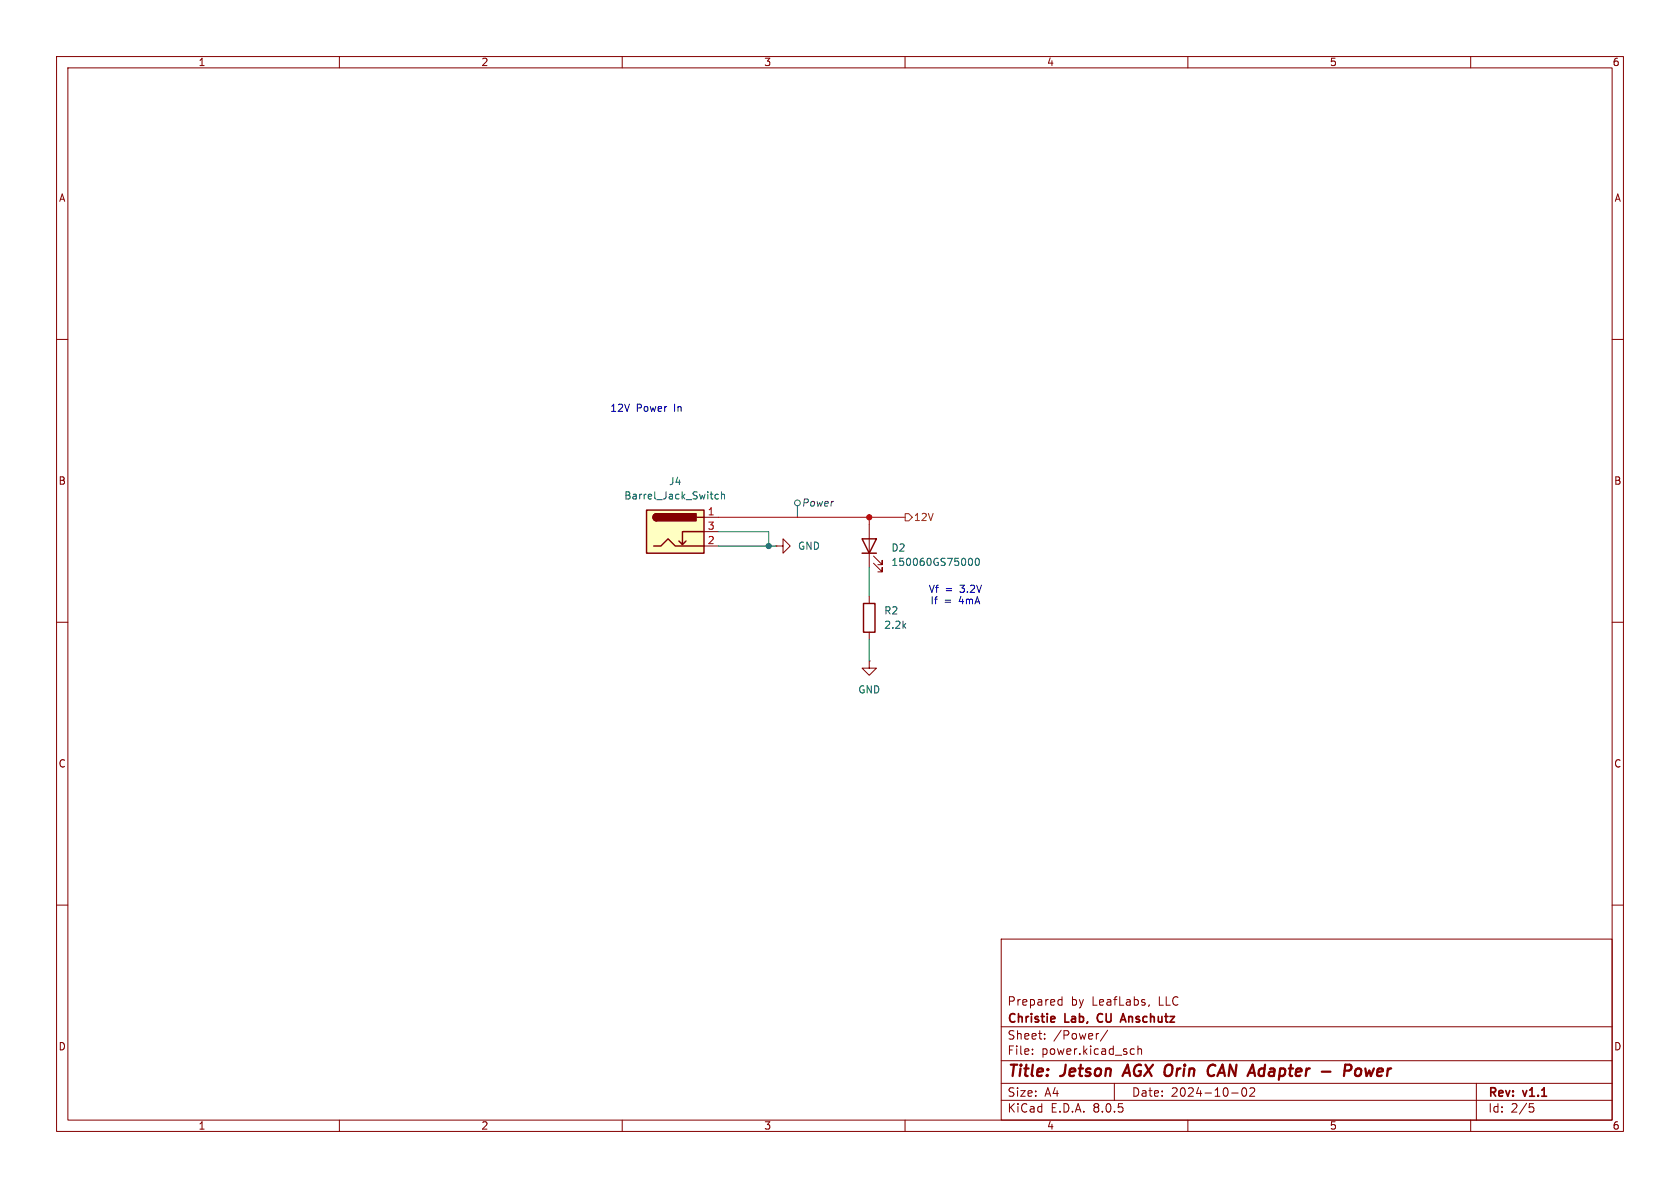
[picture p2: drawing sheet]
(kicad_sch
 (version 20231120)
 (generator "eeschema")
 (generator_version "8.0")
 (paper "A4")
 (title_block
  (title "Jetson AGX Orin CAN Adapter - Power")
  (date "2024-10-02")
  (rev "v1.1")
  (company "Christie Lab, CU Anschutz")
  (comment 1 "Prepared by LeafLabs, LLC"))
 (lib_symbols
  (symbol "Connector:Barrel_Jack_Switch"
   (pin_names hide) (exclude_from_sim no) (in_bom yes) (on_board yes)
   (property "Reference" "J" (at 0 5.334 0) (effects (font (size 1.27 1.27))))
   (property "Value" "Barrel_Jack_Switch" (at 0 -5.08 0) (effects (font (size 1.27 1.27))))
   (property "Footprint" "" (at 1.27 -1.016 0) (effects (font (size 1.27 1.27)) (hide yes)))
   (property "Datasheet" "~" (at 1.27 -1.016 0) (effects (font (size 1.27 1.27)) (hide yes)))
   (property "Description" "DC Barrel Jack with an internal switch" (at 0 0 0) (effects (font (size 1.27 1.27)) (hide yes)))
   (symbol "Barrel_Jack_Switch_0_1"
    (rectangle (start -5.08 3.81) (end 5.08 -3.81) (stroke (width 0.254) (type default)) (fill (type background)))
    (arc (start -3.302 3.175) (mid -3.9343 2.54) (end -3.302 1.905) (stroke (width 0.254) (type default)) (fill (type none)))
    (arc (start -3.302 3.175) (mid -3.9343 2.54) (end -3.302 1.905) (stroke (width 0.254) (type default)) (fill (type outline)))
    (polyline (pts (xy 1.27 -2.286) (xy 1.905 -1.651)) (stroke (width 0.254) (type default)) (fill (type none)))
    (polyline (pts (xy 5.08 2.54) (xy 3.81 2.54)) (stroke (width 0.254) (type default)) (fill (type none)))
    (polyline (pts (xy 5.08 0) (xy 1.27 0) (xy 1.27 -2.286) (xy 0.635 -1.651)) (stroke (width 0.254) (type default)) (fill (type none)))
    (polyline (pts (xy -3.81 -2.54) (xy -2.54 -2.54) (xy -1.27 -1.27) (xy 0 -2.54) (xy 2.54 -2.54) (xy 5.08 -2.54)) (stroke (width 0.254) (type default)) (fill (type none)))
    (rectangle (start 3.683 3.175) (end -3.302 1.905) (stroke (width 0.254) (type default)) (fill (type outline))))
   (symbol "Barrel_Jack_Switch_1_1"
    (pin passive line (at 7.62 2.54 180) (length 2.54) (name "~" (effects (font (size 1.27 1.27)))) (number "1" (effects (font (size 1.27 1.27)))))
    (pin passive line (at 7.62 -2.54 180) (length 2.54) (name "~" (effects (font (size 1.27 1.27)))) (number "2" (effects (font (size 1.27 1.27)))))
    (pin passive line (at 7.62 0 180) (length 2.54) (name "~" (effects (font (size 1.27 1.27)))) (number "3" (effects (font (size 1.27 1.27)))))))
  (symbol "Device:LED"
   (pin_numbers hide)
   (pin_names
    (offset 1.016) hide) (exclude_from_sim no) (in_bom yes) (on_board yes)
   (property "Reference" "D" (at 0 2.54 0) (effects (font (size 1.27 1.27))))
   (property "Value" "LED" (at 0 -2.54 0) (effects (font (size 1.27 1.27))))
   (property "Footprint" "" (at 0 0 0) (effects (font (size 1.27 1.27)) (hide yes)))
   (property "Datasheet" "~" (at 0 0 0) (effects (font (size 1.27 1.27)) (hide yes)))
   (property "Description" "Light emitting diode" (at 0 0 0) (effects (font (size 1.27 1.27)) (hide yes)))
   (symbol "LED_0_1"
    (polyline (pts (xy -1.27 -1.27) (xy -1.27 1.27)) (stroke (width 0.254) (type default)) (fill (type none)))
    (polyline (pts (xy -1.27 0) (xy 1.27 0)) (stroke (width 0) (type default)) (fill (type none)))
    (polyline (pts (xy 1.27 -1.27) (xy 1.27 1.27) (xy -1.27 0) (xy 1.27 -1.27)) (stroke (width 0.254) (type default)) (fill (type none)))
    (polyline (pts (xy -3.048 -0.762) (xy -4.572 -2.286) (xy -3.81 -2.286) (xy -4.572 -2.286) (xy -4.572 -1.524)) (stroke (width 0) (type default)) (fill (type none)))
    (polyline (pts (xy -1.778 -0.762) (xy -3.302 -2.286) (xy -2.54 -2.286) (xy -3.302 -2.286) (xy -3.302 -1.524)) (stroke (width 0) (type default)) (fill (type none))))
   (symbol "LED_1_1"
    (pin passive line (at -3.81 0 0) (length 2.54) (name "K" (effects (font (size 1.27 1.27)))) (number "1" (effects (font (size 1.27 1.27)))))
    (pin passive line (at 3.81 0 180) (length 2.54) (name "A" (effects (font (size 1.27 1.27)))) (number "2" (effects (font (size 1.27 1.27)))))))
  (symbol "Device:R"
   (pin_numbers hide)
   (pin_names
    (offset 0)) (exclude_from_sim no) (in_bom yes) (on_board yes)
   (property "Reference" "R" (at 2.032 0 90) (effects (font (size 1.27 1.27))))
   (property "Value" "R" (at 0 0 90) (effects (font (size 1.27 1.27))))
   (property "Footprint" "" (at -1.778 0 90) (effects (font (size 1.27 1.27)) (hide yes)))
   (property "Datasheet" "~" (at 0 0 0) (effects (font (size 1.27 1.27)) (hide yes)))
   (property "Description" "Resistor" (at 0 0 0) (effects (font (size 1.27 1.27)) (hide yes)))
   (symbol "R_0_1"
    (rectangle (start -1.016 -2.54) (end 1.016 2.54) (stroke (width 0.254) (type default)) (fill (type none))))
   (symbol "R_1_1"
    (pin passive line (at 0 3.81 270) (length 1.27) (name "~" (effects (font (size 1.27 1.27)))) (number "1" (effects (font (size 1.27 1.27)))))
    (pin passive line (at 0 -3.81 90) (length 1.27) (name "~" (effects (font (size 1.27 1.27)))) (number "2" (effects (font (size 1.27 1.27)))))))
  (symbol "power:GND"
   (power)
   (pin_numbers hide)
   (pin_names
    (offset 0) hide) (exclude_from_sim no) (in_bom yes) (on_board yes)
   (property "Reference" "#PWR" (at 0 -6.35 0) (effects (font (size 1.27 1.27)) (hide yes)))
   (property "Value" "GND" (at 0 -3.81 0) (effects (font (size 1.27 1.27))))
   (property "Footprint" "" (at 0 0 0) (effects (font (size 1.27 1.27)) (hide yes)))
   (property "Datasheet" "" (at 0 0 0) (effects (font (size 1.27 1.27)) (hide yes)))
   (property "Description" "Power symbol creates a global label with name \"GND\" , ground" (at 0 0 0) (effects (font (size 1.27 1.27)) (hide yes)))
   (symbol "GND_0_1"
    (polyline (pts (xy 0 0) (xy 0 -1.27) (xy 1.27 -1.27) (xy 0 -2.54) (xy -1.27 -1.27) (xy 0 -1.27)) (stroke (width 0) (type default)) (fill (type none))))
   (symbol "GND_1_1"
    (pin power_in line (at 0 0 270) (length 0) (name "~" (effects (font (size 1.27 1.27)))) (number "1" (effects (font (size 1.27 1.27))))))))
 (junction
  (at 135.89 96.52)
  (diameter 0)
  (color 0 0 0 0))
 (junction
  (at 153.67 91.44)
  (diameter 0)
  (color 0 0 0 0))
 (wire
  (pts (xy 153.67 100.33) (xy 153.67 105.41))
  (stroke (width 0) (type default)))
 (wire
  (pts (xy 153.67 91.44) (xy 153.67 92.71))
  (stroke (width 0) (type default)))
 (wire
  (pts (xy 127 91.44) (xy 153.67 91.44))
  (stroke (width 0) (type default)))
 (wire
  (pts (xy 127 93.98) (xy 135.89 93.98))
  (stroke (width 0) (type default)))
 (wire
  (pts (xy 135.89 93.98) (xy 135.89 96.52))
  (stroke (width 0) (type default)))
 (wire
  (pts (xy 153.67 91.44) (xy 160.02 91.44))
  (stroke (width 0) (type default)))
 (wire
  (pts (xy 137.16 96.52) (xy 135.89 96.52))
  (stroke (width 0) (type default)))
 (wire
  (pts (xy 153.67 116.84) (xy 153.67 113.03))
  (stroke (width 0) (type default)))
 (wire
  (pts (xy 135.89 96.52) (xy 127 96.52))
  (stroke (width 0) (type default)))
 (text "12V Power In"
  (exclude_from_sim no)
  (at 114.3 72.39 0)
  (effects (font (size 1.27 1.27))))
 (text "Vf = 3.2V\nIf = 4mA"
  (exclude_from_sim no)
  (at 168.91 105.41 0)
  (effects (font (size 1.27 1.27))))
 (hierarchical_label "12V"
  (shape output)
  (at 160.02 91.44 0)
  (fields_autoplaced yes)
  (effects (font (size 1.27 1.27)) (justify left)))
 (netclass_flag ""
  (length 2.54)
  (shape round)
  (at 140.97 91.44 0)
  (fields_autoplaced yes)
  (effects (font (size 1.27 1.27)) (justify left bottom))
  (property "Netclass" "Power" (at 141.6685 88.9 0) (effects (font (size 1.27 1.27)
    (italic yes)) (justify left))))
 (symbol
  (lib_id "Connector:Barrel_Jack_Switch")
  (at 119.38 93.98 0)
  (unit 1)
  (exclude_from_sim no)
  (in_bom yes)
  (on_board yes)
  (dnp no)
  (fields_autoplaced yes)
  (property "Reference" "J4" (at 119.38 85.09 0) (effects (font (size 1.27 1.27))))
  (property "Value" "Barrel_Jack_Switch" (at 119.38 87.63 0) (effects (font (size 1.27 1.27))))
  (property "Footprint" "Connector_BarrelJack:BarrelJack_GCT_DCJ200-10-A_Horizontal" (at 120.65 94.996 0) (effects (font (size 1.27 1.27)) (hide yes)))
  (property "Datasheet" "~" (at 120.65 94.996 0) (effects (font (size 1.27 1.27)) (hide yes)))
  (property "Description" "DC Barrel Jack with an internal switch" (at 119.38 93.98 0) (effects (font (size 1.27 1.27)) (hide yes)))
  (property "MPN" "DCJ200-10-A-K1-K" (at 119.38 93.98 0) (effects (font (size 1.27 1.27)) (hide yes)))
  (property "Sim.Device" "" (at 119.38 93.98 0) (effects (font (size 1.27 1.27)) (hide yes)))
  (property "Sim.Pins" "" (at 119.38 93.98 0) (effects (font (size 1.27 1.27)) (hide yes)))
  (property "LCSC" "C5280493" (at 119.38 93.98 0) (effects (font (size 1.27 1.27)) (hide yes)))
  (pin "3")
  (pin "1")
  (pin "2"))
 (symbol
  (lib_id "power:GND")
  (at 153.67 116.84 0)
  (unit 1)
  (exclude_from_sim no)
  (in_bom yes)
  (on_board yes)
  (dnp no)
  (fields_autoplaced yes)
  (property "Reference" "#PWR08" (at 153.67 123.19 0) (effects (font (size 1.27 1.27)) (hide yes)))
  (property "Value" "GND" (at 153.67 121.92 0) (effects (font (size 1.27 1.27))))
  (property "Footprint" "" (at 153.67 116.84 0) (effects (font (size 1.27 1.27)) (hide yes)))
  (property "Datasheet" "" (at 153.67 116.84 0) (effects (font (size 1.27 1.27)) (hide yes)))
  (property "Description" "Power symbol creates a global label with name \"GND\" , ground" (at 153.67 116.84 0) (effects (font (size 1.27 1.27)) (hide yes)))
  (pin "1"))
 (symbol
  (lib_id "Device:LED")
  (at 153.67 96.52 90)
  (unit 1)
  (exclude_from_sim no)
  (in_bom yes)
  (on_board yes)
  (dnp no)
  (fields_autoplaced yes)
  (property "Reference" "D2" (at 157.48 96.8374 90) (effects (font (size 1.27 1.27)) (justify right)))
  (property "Value" "150060GS75000" (at 157.48 99.3774 90) (effects (font (size 1.27 1.27)) (justify right)))
  (property "Footprint" "Diode_SMD:D_0603_1608Metric" (at 153.67 96.52 0) (effects (font (size 1.27 1.27)) (hide yes)))
  (property "Datasheet" "~" (at 153.67 96.52 0) (effects (font (size 1.27 1.27)) (hide yes)))
  (property "Description" "Light emitting diode" (at 153.67 96.52 0) (effects (font (size 1.27 1.27)) (hide yes)))
  (property "MPN" "150060GS75000" (at 153.67 96.52 0) (effects (font (size 1.27 1.27)) (hide yes)))
  (property "Sim.Device" "" (at 153.67 96.52 0) (effects (font (size 1.27 1.27)) (hide yes)))
  (property "Sim.Pins" "" (at 153.67 96.52 0) (effects (font (size 1.27 1.27)) (hide yes)))
  (property "LCSC" "C5252984" (at 153.67 96.52 0) (effects (font (size 1.27 1.27)) (hide yes)))
  (pin "1")
  (pin "2"))
 (symbol
  (lib_id "Device:R")
  (at 153.67 109.22 0)
  (unit 1)
  (exclude_from_sim no)
  (in_bom yes)
  (on_board yes)
  (dnp no)
  (fields_autoplaced yes)
  (property "Reference" "R2" (at 156.21 107.9499 0) (effects (font (size 1.27 1.27)) (justify left)))
  (property "Value" "2.2k" (at 156.21 110.4899 0) (effects (font (size 1.27 1.27)) (justify left)))
  (property "Footprint" "Resistor_SMD:R_0603_1608Metric" (at 151.892 109.22 90) (effects (font (size 1.27 1.27)) (hide yes)))
  (property "Datasheet" "~" (at 153.67 109.22 0) (effects (font (size 1.27 1.27)) (hide yes)))
  (property "Description" "Resistor" (at 153.67 109.22 0) (effects (font (size 1.27 1.27)) (hide yes)))
  (property "MPN" "0603WAF2201T5E" (at 153.67 109.22 0) (effects (font (size 1.27 1.27)) (hide yes)))
  (property "Sim.Device" "" (at 153.67 109.22 0) (effects (font (size 1.27 1.27)) (hide yes)))
  (property "Sim.Pins" "" (at 153.67 109.22 0) (effects (font (size 1.27 1.27)) (hide yes)))
  (property "LCSC" "C4190" (at 153.67 109.22 0) (effects (font (size 1.27 1.27)) (hide yes)))
  (pin "1")
  (pin "2"))
 (symbol
  (lib_id "power:GND")
  (at 137.16 96.52 90)
  (unit 1)
  (exclude_from_sim no)
  (in_bom yes)
  (on_board yes)
  (dnp no)
  (fields_autoplaced yes)
  (property "Reference" "#PWR07" (at 143.51 96.52 0) (effects (font (size 1.27 1.27)) (hide yes)))
  (property "Value" "GND" (at 140.97 96.5199 90) (effects (font (size 1.27 1.27)) (justify right)))
  (property "Footprint" "" (at 137.16 96.52 0) (effects (font (size 1.27 1.27)) (hide yes)))
  (property "Datasheet" "" (at 137.16 96.52 0) (effects (font (size 1.27 1.27)) (hide yes)))
  (property "Description" "Power symbol creates a global label with name \"GND\" , ground" (at 137.16 96.52 0) (effects (font (size 1.27 1.27)) (hide yes)))
  (pin "1")))
